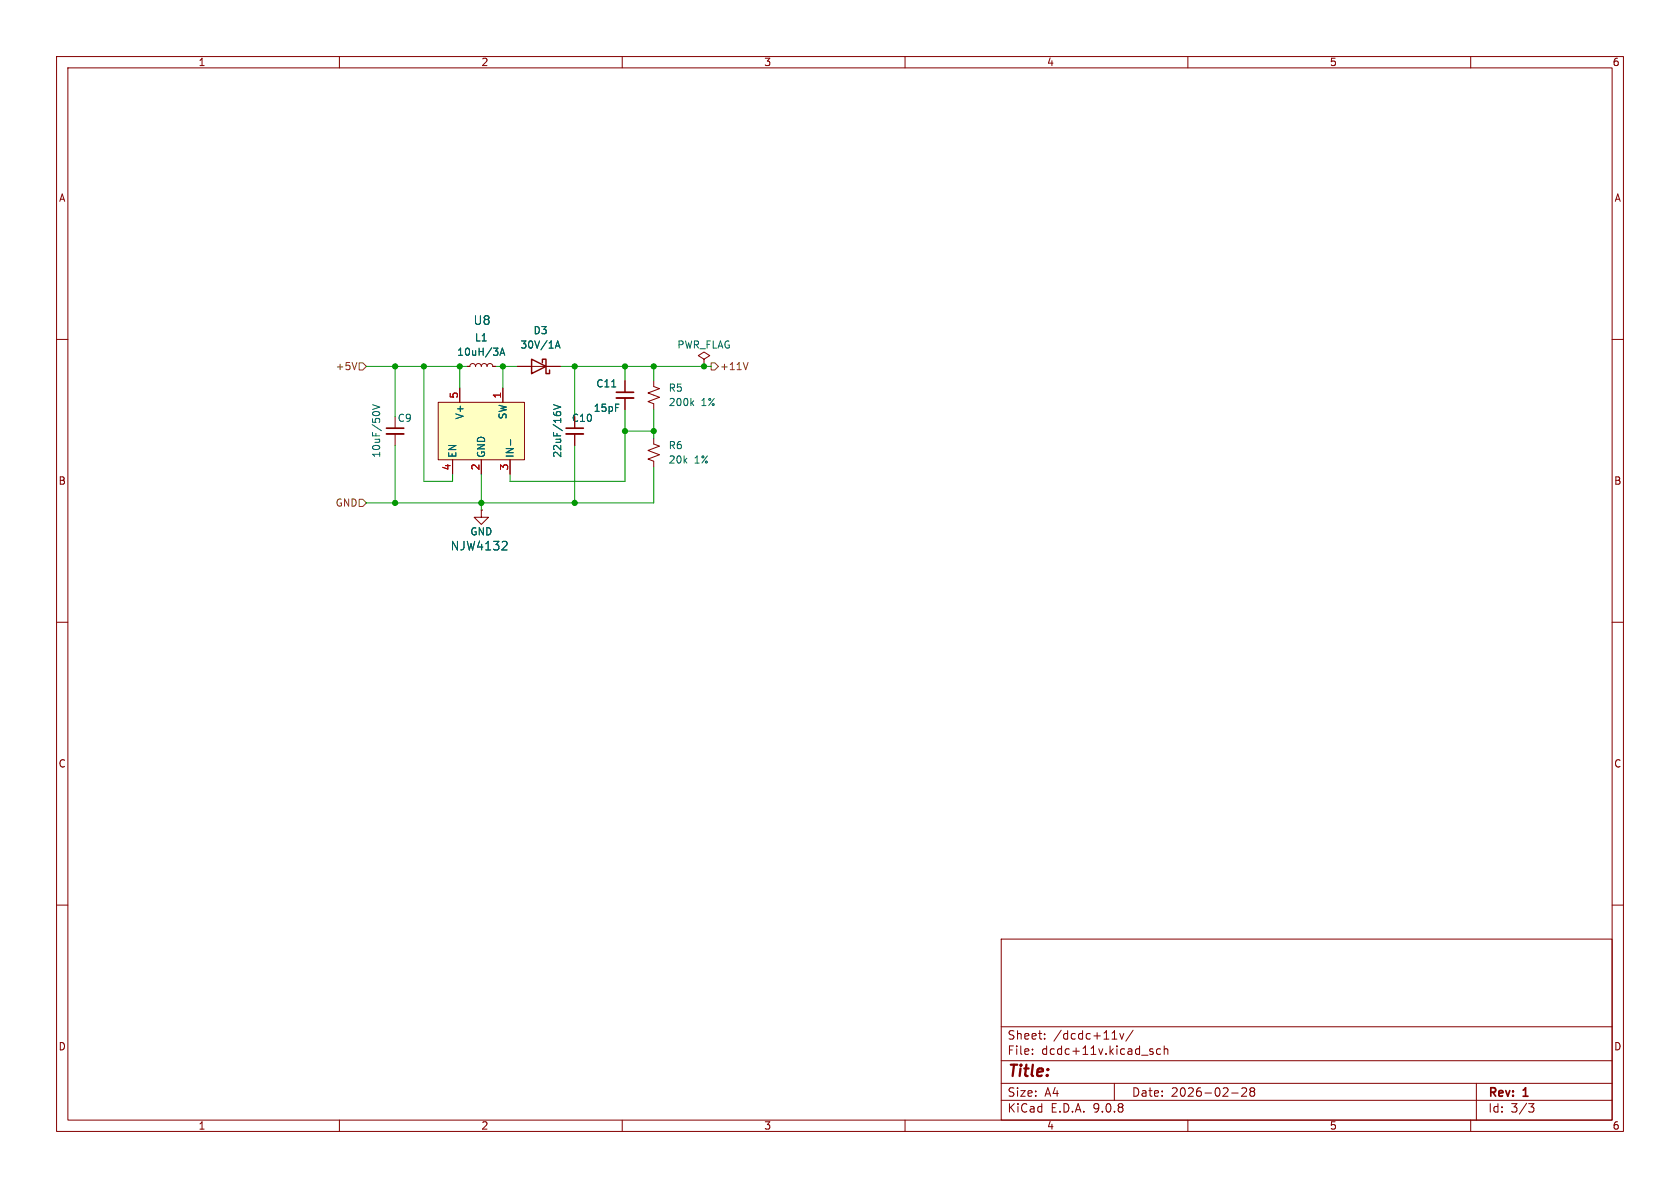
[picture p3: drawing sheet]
<svg xmlns="http://www.w3.org/2000/svg" width="297mm" height="210mm" viewBox="0 0 297 210" stroke-linecap="round" stroke-linejoin="round" font-family="sans-serif">
<g fill="none" stroke="#840000" stroke-width=".18">
<path d="M10 10h277v190h-277zM12 12h273v186h-273zM60 10v2M110 10v2M160 10v2M210 10v2M260 10v2M10 60h2M82.5 64.8h.6l.1-.4 .4-.1 .3 .1 .2 .4 .1-.4 .4-.1 .3 .1 .2 .4 .1-.4 .4-.1 .4 .1 .1 .4 .2-.4 .3-.1 .4 .1 .1 .4h.5M101.6 73.7v2M101.6 76.7v2M110.5 67.3v2"/>
<path d="M110.5 70.4v2M115.6 67.3v1l1 .4-2 .8 2 .7-2 .8 1 .4v1M115.6 77.5v1l1 .4-2 .7 2 .8-2 .8 1 .3v1.1M124.5 63.5l1-.6-1-.7-1.1 .7 1.1 .6v1.3M124.5 64.8h.1M285 60h2M85.1 90.2v1.2h1.3l-1.3 1.3-1.3-1.3h1.3M85.1 90.2h.1M10 110h2M285 110h2M10 160h2M177 166h108v32h-108z"/>
<path d="M285 160h2M60 198v2M110 198v2M160 198v2M177 194.5h108M177 191.5h108M177 187.5h108M177 181.5h108M182.5 186.3v.1M182.5 185.5v.1M184.7 183.6v.1M184.7 182.8v.1"/>
<path d="M196.6 183.7h.9M197 191.5v3M198 182.7l.3 1 .4-1M200.3 182.1l-1.3 2M203.5 185.9l.3 .1 .1 .2-.2 .2h-.3M203.5 185.4l.3 .1M205.2 185.5l-.5-.1-.2 .3v.4l.1 .2h.6M205.8 185.5l.2-.1 .4 .1 .1 .9M205.8 184.9v1.5M210 198v2M217.7 193.2h1.2M219.5 192.4l.6-.1 .2 .1 .1 .3-.9 1.1h.9"/>
<path d="M221.2 192.9l-.2-.2 .2-.4 .5 .1 .1 .2-.3 .3M221.2 192.9l-.2 .3v.5l.2 .1 .5-.1 .1-.2-.1-.4-.2-.2M221.2 192.9h.3M260 198v2M261 191.5v6.5M270.2 195.1h1l-.5 .6 .4 .1 .1 .5-.3 .3h-.4"/>
</g>
<path d="M88.4 62.8l.4-1.3 .4 1.3M88.5 62.4h.6M97.9 71.5l1.2 .5-1.2 .4M98.5 72.8h.5M108.1 68.4h.8M122.3 71.2l.3 .5M122.6 70.9l-.4 .4" fill="none" stroke="#006464" stroke-width=".18"/>
<path d="M100.1 75.7h3M109 69.3h3" fill="none" stroke="#840000" stroke-width=".3"/>
<path d="M100.1 76.7h3M109 70.4h3" fill="none" stroke="#840000" stroke-width=".33"/>
<path d="M77.5 71.1h15.2v10.2h-15.2z" fill="#ffffc2"/>
<g fill="none" stroke="#840000" stroke-width=".18">
<path d="M69.8 73.7v2M69.8 76.7v2M77.5 71.1h15.2v10.2h-15.2zM81.3 68.6v2.5M82.5 64.8h.6M87.1 64.8h.5M88.9 68.6v2.5M91.4 64.8h7.7M101.6 73.7v2M101.6 76.7v2M110.5 67.3v2M110.5 70.4v2"/>
<path d="M80 81.3v2.5M85.1 90.2h.1M85.1 81.3v2.5M90.2 81.3v2.5"/>
</g>
<path d="M65.9 71.5l1.2 .5-1.2 .4M66.1 72.8h.8M88.4 62.8l.4-1.3 .4 1.3M88.5 62.4h.6M90.3 77.7v1M97.9 71.5l1.2 .5-1.2 .4M98.2 61.5l.4-1.2 .4 1.2M98.3 61.2h.6M98.5 72.8h.5M108.1 68.4h.8M89.5 95.8l.2 .2-.1 .3-.9 .9h1" fill="none" stroke="#006464" stroke-width=".18"/>
<path d="M94 63.5l2.5 1.3-2.5 1.2zM95.9 64.1v-.6h.6v2.5h.7v-.6" fill="none" stroke="#840000" stroke-width=".25"/>
<path d="M68.3 75.7h3.1" fill="none" stroke="#840000" stroke-width=".3"/>
<path d="M68.3 76.7h3.1" fill="none" stroke="#840000" stroke-width=".33"/>
<path d="M63.1 64.1l-.4 1.2M63.5 64.1h.6l.7 .7-.7 .6h-.6zM125.7 64.1h.7l.6 .7-.6 .6h-.7zM132.2 64.1l-.4 1.2M63.5 88.3h.6l.7 .6-.7 .6h-.6z" fill="none" stroke="#725600" stroke-width=".18"/>
<g fill="none" stroke="#009600" stroke-width=".18">
<path d="M64.8 64.8h17.7M69.8 64.8v8.9M69.8 78.7v10.2M74.9 64.8v20.3h5.1v-1.3M81.3 64.8v3.8M87.6 64.8h3.8M88.9 64.8v3.8M99.1 64.8h26.6M101.6 64.8v8.9M101.6 78.7v10.2M110.5 64.8v2.5M110.5 72.4v12.7h-20.3v-1.3"/>
<path d="M110.5 76.2h5.1M115.6 64.8v2.5M115.6 72.4v5.1M85.1 83.8v6.4M115.6 82.6v6.3h-50.8"/>
</g>
<g fill="#009600" stroke="#009600" stroke-width=".18">
<circle cx="85.1" cy="88.9" r=".46"/>
<circle cx="69.8" cy="64.8" r=".46"/>
<circle cx="74.9" cy="64.8" r=".46"/>
<circle cx="88.9" cy="64.8" r=".46"/>
<circle cx="69.8" cy="88.9" r=".46"/>
<circle cx="81.3" cy="64.8" r=".46"/>
<circle cx="101.6" cy="64.8" r=".46"/>
<circle cx="115.6" cy="64.8" r=".46"/>
<circle cx="110.5" cy="64.8" r=".46"/>
<circle cx="115.6" cy="76.2" r=".46"/>
<circle cx="110.5" cy="76.2" r=".46"/>
<circle cx="101.6" cy="88.9" r=".46"/>
<circle cx="124.5" cy="64.8" r=".46"/>
</g>
<text font-size="2.8" fill="#840000" x="178" y="190.9">Title:</text>
<g font-size="2.1" fill="#006464">
<text x="83.6" y="57.6">U8</text>
<text x="79.6" y="97.5">NJW4132</text>
</g>
<g font-size="2.1" fill="#840000">
<text x="178" y="184">Sheet:</text>
<text x="186.2" y="184">/dcdc+11v/</text>
<text x="178" y="186.7">File:</text>
<text x="184.1" y="186.7">dcdc+11v.kicad_sch</text>
<text x="178" y="196.9">KiCad</text>
<text x="178" y="194.1">Size:</text>
<text x="184.7" y="194.1">A4</text>
<text x="185.7" y="196.9">E.D.A.</text>
<text x="193.3" y="196.9">9.0.8</text>
<text x="200" y="194.1">Date:</text>
<text x="207" y="194.1">2026-02-28</text>
<text x="263" y="194.3">Rev:</text>
<text x="263" y="196.9">Id:</text>
<text x="267.1" y="196.9">3/3</text>
<text x="269.4" y="194.3">1</text>
</g>
<g font-size="1.8" fill="#840000">
<text x="35" y="11.9">1</text>
<text x="85" y="11.9">2</text>
<text x="135" y="11.9">3</text>
<text x="185" y="11.9">4</text>
<text x="235" y="11.9">5</text>
<text x="285" y="11.9">6</text>
<text x="10.3" y="35.9">A</text>
<text x="285.3" y="35.9">A</text>
<text x="10.3" y="85.9">B</text>
<text x="285.3" y="85.9">B</text>
<text x="10.3" y="135.9">C</text>
<text x="285.3" y="135.9">C</text>
<text x="10.3" y="185.9">D</text>
<text x="285.3" y="185.9">D</text>
<text x="35" y="199.9">1</text>
<text x="85" y="199.9">2</text>
<text x="135" y="199.9">3</text>
<text x="185" y="199.9">4</text>
<text x="235" y="199.9">5</text>
<text x="285" y="199.9">6</text>
</g>
<g font-size="1.8" fill="#006464">
<text x="94.2" y="59.3">D3</text>
<text x="80.7" y="63.1">10uH/3A</text>
<text x="83.9" y="60.6">L1</text>
<text x="91.9" y="61.8">30V/1A</text>
<text x="119.6" y="61.8">PWR_FLAG</text>
<text x="105.3" y="68.7">C11</text>
<text x="118.1" y="69.4">R5</text>
<text x="118.1" y="72">200k</text>
<text x="123.9" y="72">1%</text>
<text x="70.2" y="74.8">C9</text>
<text x="82.1" y="74.2" transform="rotate(-90 82.1 74.2)">V+</text>
<text x="89.8" y="74.2" transform="rotate(-90 89.8 74.2)">SW</text>
<text x="101" y="74.8">C10</text>
<text x="104.9" y="73">15pF</text>
<text x="67.4" y="81" transform="rotate(-90 67.4 81)">10uF/50V</text>
<text x="80.9" y="81" transform="rotate(-90 80.9 81)">EN</text>
<text x="86" y="81" transform="rotate(-90 86 81)">GND</text>
<text x="91" y="81" transform="rotate(-90 91 81)">IN-</text>
<text x="99.4" y="81" transform="rotate(-90 99.4 81)">22uF/16V</text>
<text x="118.1" y="79.6">R6</text>
<text x="118.1" y="82.1">20k</text>
<text x="122.7" y="82.1">1%</text>
<text x="83.1" y="94.8">GND</text>
</g>
<g font-size="1.8" fill="#725600">
<text x="59.2" y="65.6">+5V</text>
<text x="127.2" y="65.6">+11V</text>
<text x="59.2" y="89.8">GND</text>
</g>
<g font-size="1.8" fill="#a90000">
<text x="81" y="70.6" transform="rotate(-90 81 70.6)">5</text>
<text x="88.6" y="70.6" transform="rotate(-90 88.6 70.6)">1</text>
<text x="79.8" y="83.3" transform="rotate(-90 79.8 83.3)">4</text>
<text x="84.8" y="83.3" transform="rotate(-90 84.8 83.3)">2</text>
<text x="89.9" y="83.3" transform="rotate(-90 89.9 83.3)">3</text>
</g>
</svg>
